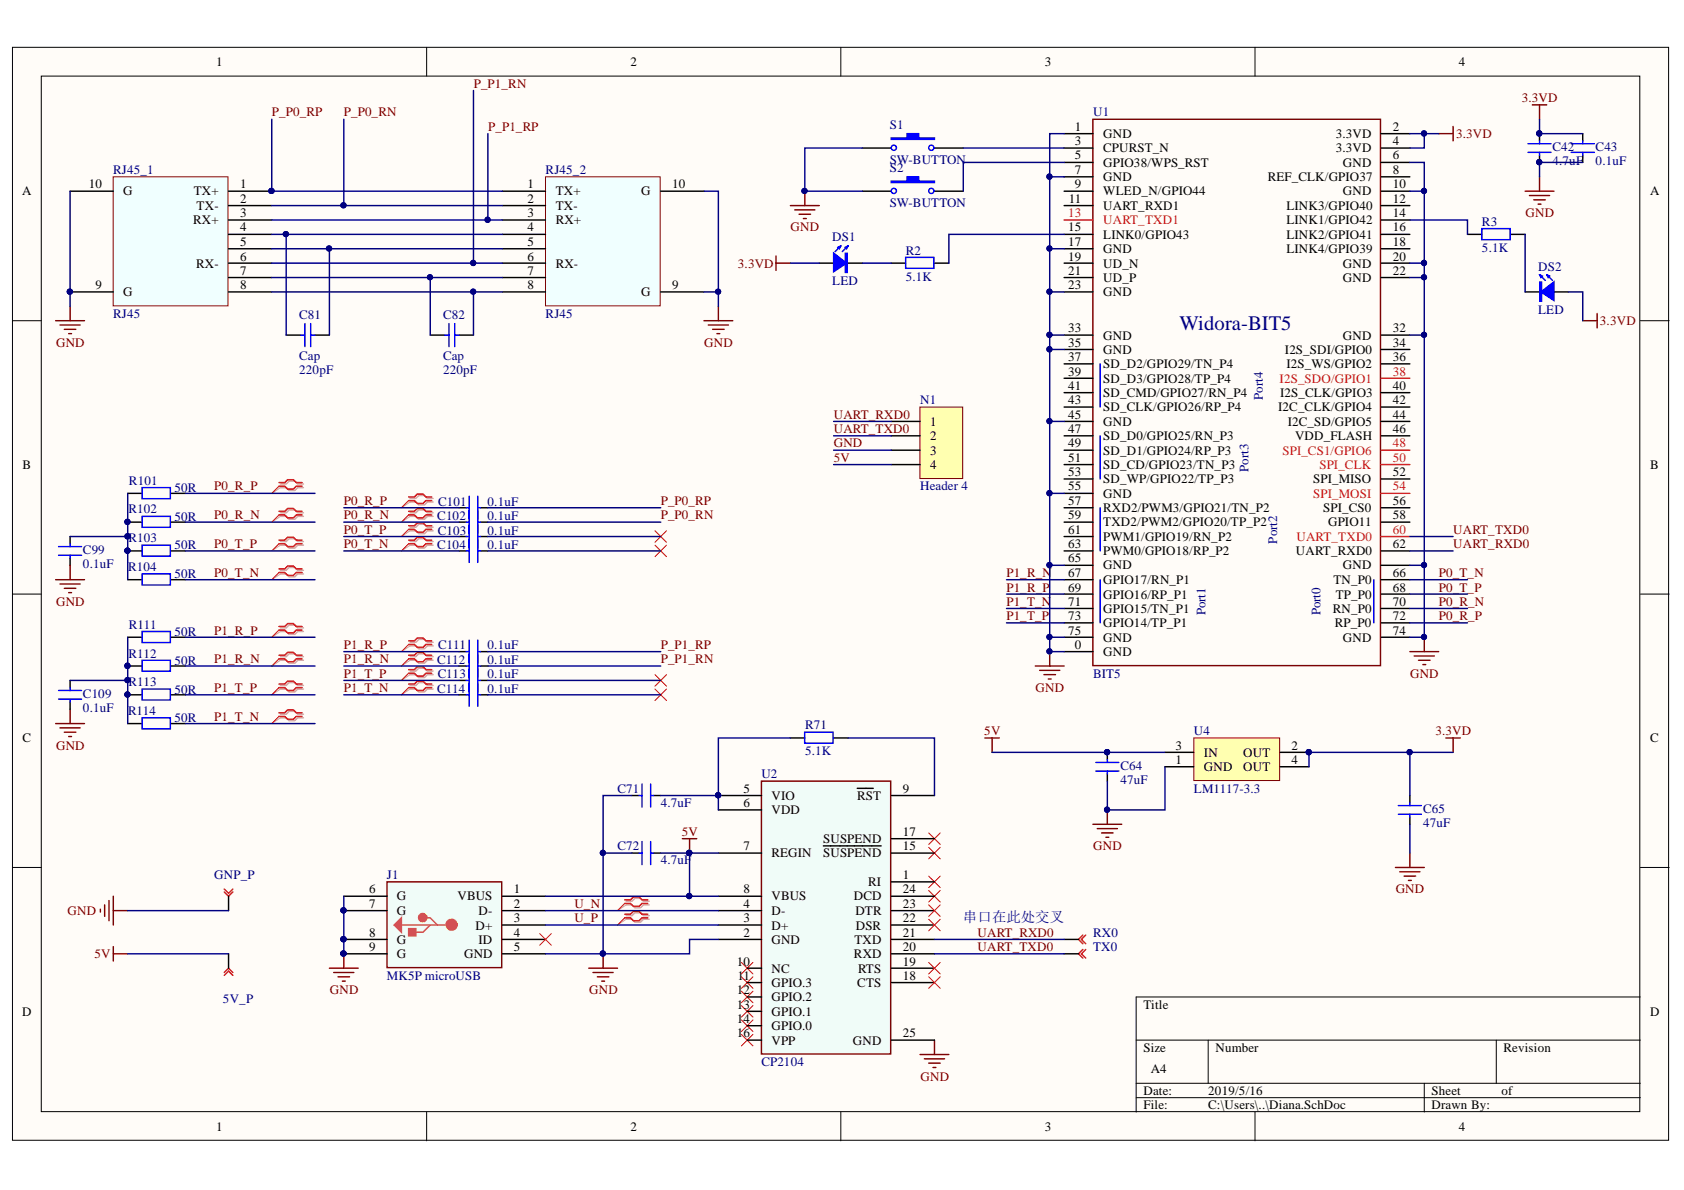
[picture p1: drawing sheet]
# Altium project Diana.PrjPCB
1 sheet, 44 parts. Net scope: global (net labels, ports and power ports of the same name join across sheets).
Board file: Diana.PcbDoc

## Sheet Diana.SchDoc
size A4

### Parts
5V_P  TEST POINT  [TEST-POINT]  (value not drawn)
C42  4.7uF  [C0402]
C43  0.1uF  [C0402]
C64  47uF  [0805C]
C65  47uF  [0805C]
C71  4.7uF  [C0402]
C72  4.7uF  [C0402]
C81  Cap  value 220pF  [C0402]
C82  Cap  value 220pF  [C0402]
C99  0.1uF  [C0402]
C101  0.1uF  [C0402]
C102  0.1uF  [C0402]
C103  0.1uF  [C0402]
C104  0.1uF  [C0402]
C109  0.1uF  [C0402]
C111  0.1uF  [C0402]
C112  0.1uF  [C0402]
C113  0.1uF  [C0402]
C114  0.1uF  [C0402]
DS1  LED  [LED0603]
DS2  LED  [LED0603]
GNP_P  TEST POINT  [TEST-POINT]  (value not drawn)
J1  MK5P microUSB  [MICROUSB]
N1  Header 4  [HDR-1X4]
R2  5.1K  [R0402]
R3  5.1K  [R0402]
R71  5.1K  [R0402]
R101  50R  [R0402]
R102  50R  [R0402]
R103  50R  [R0402]
R104  50R  [R0402]
R111  50R  [R0402]
R112  50R  [R0402]
R113  50R  [R0402]
R114  50R  [R0402]
RJ45_1  RJ45  [RJ45]
RJ45_2  RJ45  [RJ45]
RX0  TEST POINT  [TEST-POINT]  (value not drawn)
S1  SW-BUTTON  [MINIBUTTON]
S2  SW-BUTTON  [MINIBUTTON]
TX0  TEST POINT  [TEST-POINT]  (value not drawn)
U1  BIT5  [NGFF_M_2-EKEY]
U2  CP2104  [QFN24]
U4  LM1117-3.3  [SOT223-4N]

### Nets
3.3VD: C42.1 C43.1 C65.2 DS1.A DS2.A U1.2(3.3VD) U1.4(3.3VD) U4.2(OUT) U4.4(OUT)
5V: 5V_P.1 C64.1 C72.2 J1.1(VBUS) N1.4 U2.7(REGIN) U2.8(VBUS) U4.3(IN)
GND: C42.2 C43.2 C64.2 C65.1 C71.2 C72.1 C99.2 C109.2 GNP_P.1 J1.5(GND) J1.6(G) J1.7(G) J1.8(G) J1.9(G) N1.3 RJ45_1.9(G) RJ45_1.10(G) RJ45_2.9(G) RJ45_2.10(G) S1.1 S2.1 U1.0(GND) U1.1(GND) U1.6(GND) U1.7(GND) U1.10(GND) U1.17(GND) U1.20(GND) U1.22(GND) U1.23(GND) U1.32(GND) U1.33(GND) U1.35(GND) U1.45(GND) U1.55(GND) U1.64(GND) U1.65(GND) U1.74(GND) U1.75(GND) U2.2(GND) U2.25(GND) U4.1(GND)
P0_R_N: C102.1 R102.2 U1.70(RN_P0)
P0_R_P: C101.1 R101.2 U1.72(RP_P0)
P0_T_N: C104.1 R104.2 U1.66(TN_P0)
P0_T_P: C103.1 R103.2 U1.68(TP_P0)
P1_R_N: C112.1 R112.2 U1.67(GPIO17/RN_P1)
P1_R_P: C111.1 R111.2 U1.69(GPIO16/RP_P1)
P1_T_N: C114.1 R114.2 U1.71(GPIO15/TN_P1)
P1_T_P: C113.1 R113.2 U1.73(GPIO14/TP_P1)
P_P0_RN: C102.2 RJ45_1.2(TX-) RJ45_2.2(TX-)
P_P0_RP: C101.2 RJ45_1.1(TX+) RJ45_2.1(TX+)
P_P1_RN: C112.2 RJ45_1.6(RX-) RJ45_2.6(RX-)
P_P1_RP: C111.2 RJ45_1.3(RX+) RJ45_2.3(RX+)
U_N: J1.2(D-) U2.4(D-)
U_P: J1.3(D+) U2.3(D+)
UART_RXD0: N1.1 RX0.1 U1.62(UART_RXD0) U2.21(TXD)
UART_TXD0: N1.2 TX0.1 U1.60(UART_TXD0) U2.20(RXD)
NetC71_1: C71.1 R71.1 U2.5(VIO) U2.6(VDD)
NetC81_1: C81.1 RJ45_1.4 RJ45_2.4
NetC81_2: C81.2 RJ45_1.5 RJ45_2.5
NetC82_1: C82.1 RJ45_1.7 RJ45_2.7
NetC82_2: C82.2 RJ45_1.8 RJ45_2.8
NetC99_1: C99.1 R101.1 R102.1 R103.1 R104.1
NetC109_1: C109.1 R111.1 R112.1 R113.1 R114.1
NetDS1_K: DS1.K R2.1
NetDS2_K: DS2.K R3.2
NetR2_2: R2.2 U1.15(LINK0/GPIO43)
NetR3_1: R3.1 U1.14(LINK1/GPIO42)
NetR71_2: R71.2 U2.9(~{RS}T)
NetS1_2: S1.2 U1.3(CPURST_N)
NetS2_2: S2.2 U1.5(GPIO38/WPS_RST)

Not connected (* = marked no-connect by the designer): C103 2*; C104 2*; C113 2*; C114 2*; J1 4(ID)*; U1 8(REF_CLK/GPIO37) 9(WLED_N/GPIO44) 11(UART_RXD1) 12(LINK3/GPIO40) 13(UART_TXD1) 16(LINK2/GPIO41) 18(LINK4/GPIO39) 19(UD_N) 21(UD_P) 34(I2S_SDI/GPIO0) 36(I2S_WS/GPIO2) 37(SD_D2/GPIO29/TN_P4) 38(I2S_SDO/GPIO1) 39(SD_D3/GPIO28/TP_P4) 40(I2S_CLK/GPIO3) 41(SD_CMD/GPIO27/RN_P4) 42(I2C_CLK/GPIO4) 43(SD_CLK/GPIO26/RP_P4) 44(I2C_SD/GPIO5) 46(VDD_FLASH) 47(SD_D0/GPIO25/RN_P3) 48(SPI_CS1/GPIO6) 49(SD_D1/GPIO24/RP_P3) 50(SPI_CLK) 51(SD_CD/GPIO23/TN_P3) 52(SPI_MISO) 53(SD_WP/GPIO22/TP_P3) 54(SPI_MOSI) 56(SPI_CS0) 57(RXD2/PWM3/GPIO21/TN_P2) 58(GPIO11) 59(TXD2/PWM2/GPIO20/TP_P2) 61(PWM1/GPIO19/RN_P2) 63(PWM0/GPIO18/RP_P2); U2 1(RI)* 10(NC)* 11(GPIO.3)* 12(GPIO.2)* 13(GPIO.1)* 14(GPIO.0)* 15(~{SUSPEND})* 16(VPP)* 17(SUSPEND)* 18(CTS)* 19(RTS)* 22(DSR)* 23(DTR)* 24(DCD)*

### Layout directives
differential pair: P0_R_N, P0_R_P, P0_T_N, P0_T_P, P1_R_N, P1_R_P, P1_T_N, P1_T_P, U_N, U_P

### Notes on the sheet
- 串口在此处交叉
